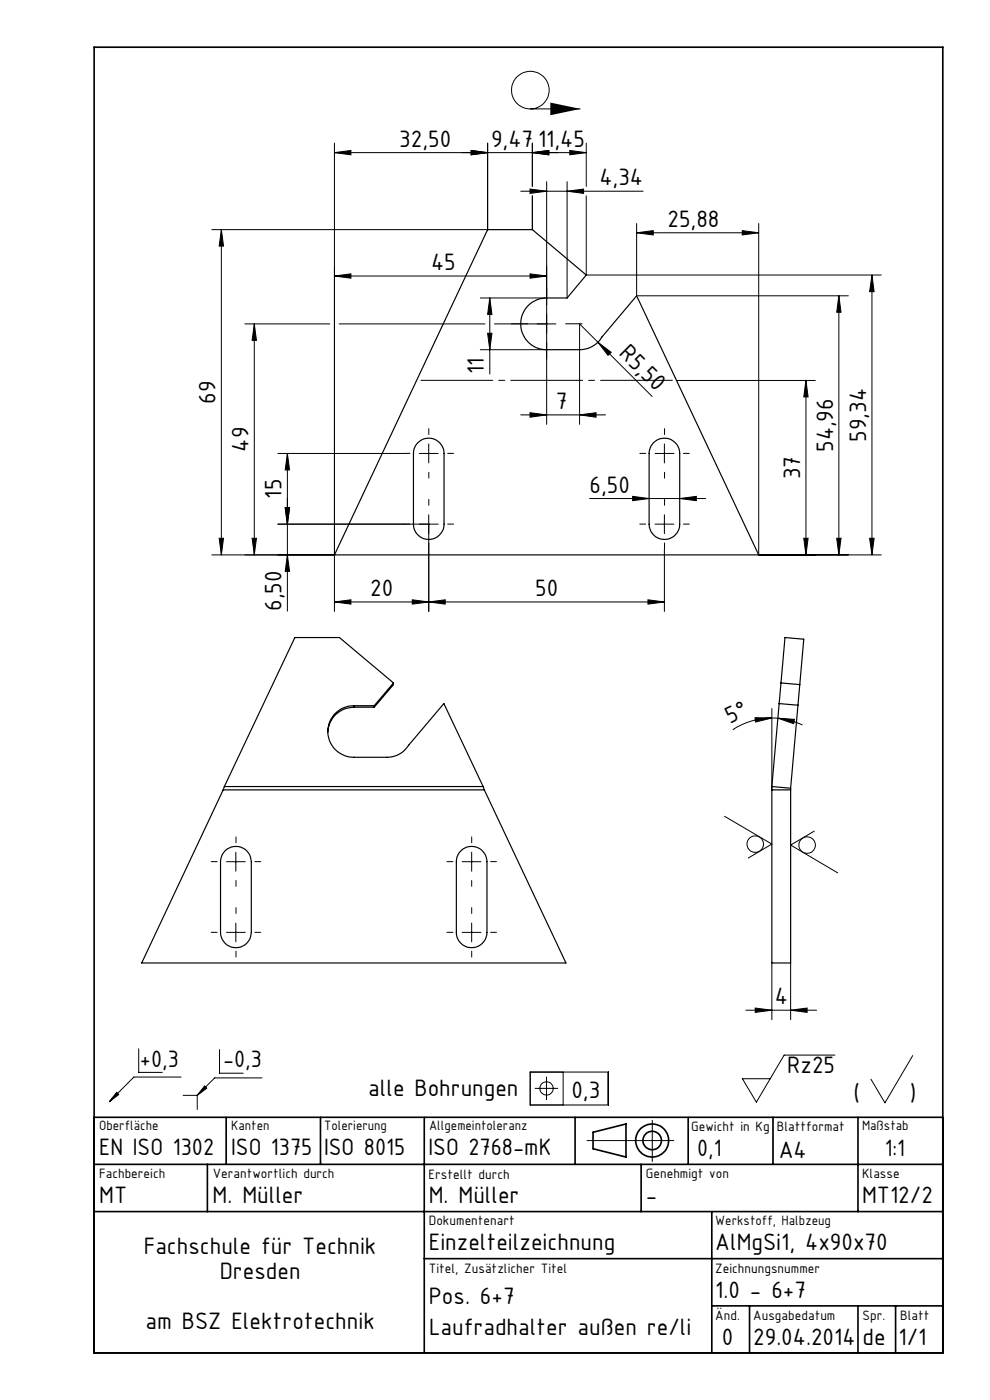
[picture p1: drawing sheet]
<svg xmlns="http://www.w3.org/2000/svg" width="210mm" height="297mm" viewBox="0 0 210 297" stroke-linecap="round" stroke-linejoin="round" font-family="sans-serif">
<g fill="none" stroke="#000" stroke-width=".21">
<path d="M70.9 32.4l3.5-.5v.9zM70.9 30.4v99.3M70.9 32.4h53.5M99.9 31.9l3.5 .5-3.5 .4zM103.4 30.4v18.3h-58.5M112.5 23.1h10.6M112.9 32.4l3.5-.5v.9zM112.9 30.4v9.1M116 38.6v51.4M120.3 38.6v24.6M120.9 31.9l3.5 .5-3.5 .4zM124.4 30.4v9.1"/>
<path d="M47 48.7v69M47 48.7l.4 3.5h-.9zM70.9 58.6l3.5-.5v.9zM70.9 58.6h45.1M110.5 40.6h25.9M112.4 58.1l3.6 .5-3.6 .4zM112.4 40.1l3.6 .5-3.6 .4zM112.9 41.6v7.1M120.3 40.6l3.5-.5v.9zM124.4 41.6v16.7h62.5M135 49.4l3.6-.5v.9zM135 47.4v15.4h45"/>
<path d="M135 49.4h25.9M157.4 48.9l3.5 .5-3.5 .4zM160.9 47.4v70.3h26M185 58.3v59.4M185 58.3l.4 3.6h-.9zM51.9 68.7h18.1M53.9 68.7l.5 3.5h-.9zM53.9 68.7v49M71.9 68.7h31M101.9 74.2h14.1M101.9 63.2h14.1M103.4 70.7h1l-.5 3.5z"/>
<path d="M103.9 63.2l.5 3.5h-1zM103.9 63.2v16.1M117.9 68.7h-13M126.8 72.6l2.8 2.2-.6 .6zM177.9 62.8v54.9M177.9 62.8l.5 3.4h-.9zM58.9 96.2h26.8M61 96.2l.4 3.5h-.9zM61 96.2v33.4M88.9 96.2h4.1M90.9 94.2v4M110.5 88h17.9"/>
<path d="M112.4 87.6l3.6 .4-3.6 .5zM122.9 88l3.5-.4v.9zM138.3 84.1l-15.4-15.4v21.3M139 96.2h3.9M140.9 94.2v4M143.5 80.7h29.4M171 80.7l.4 3.5h-.9zM171 80.7v37M44.9 117.7h26M46.5 114.2h.9l-.4 3.5zM53.5 114.2h.9l-.5 3.5zM58.9 111.2h34.1"/>
<path d="M60.5 107.7h.9l-.4 3.5zM61 117.7l.4 3.5h-.9zM90.9 109.2v20.5M125.1 105.8h24.6M134.2 105.3l3.5 .5-3.5 .4zM139 111.2h3.9M140.9 109.2v4M140.9 116.4v13.3M144.2 105.8l3.5-.5v.9zM170.5 114.2h.9l-.4 3.5zM177.5 114.2h.9l-.5 3.5zM184.5 114.2h.9l-.4 3.5z"/>
<path d="M70.9 127.7l3.5-.5v1zM70.9 127.7h70M87.5 127.2l3.4 .5-3.4 .5zM90.9 127.7l3.5-.5v1zM137.4 127.2l3.5 .5-3.5 .5zM160.2 152.3h3.5l-3.4 .9zM163.7 150.3v17.3M163.7 152.3l1.3 .1M163.7 152.3a14.8 14.8 0 0 0-8.3 2.5M165 152.4l3.5 .2-.2 .9zM165 152.4a15.7 15.7 0 0 1 5.2 1.4M153.7 173.2l10 5.9-5 2.9"/>
<path d="M172.7 176.3l-5 3 10 5.9M48 182.8h4M48 197.8h4M50 180.8v4M50 195.8v4M98 182.8h4M98 197.8h4M100 180.8v4M100 195.8v4M158.2 214.3h15M160.2 213.9l3.5 .4-3.5 .5zM163.7 204.3v12"/>
<path d="M167.7 214.3l3.5-.4v.9zM167.7 204.3v12M24.7 231.7l.5 .5-2 1.5zM29.4 222.5v5h5M38.4 228.5h-10l-5.2 5.2M38.8 232.4h3M41.8 232.4v3M43.4 230.4l.5 .5-2.1 1.5zM46.6 222.7v5h5M55.6 228.7h-10.1l-3.7 3.7M112.5 227.4h16.5v7h-16.5zM113.5 230.9h4.9"/>
<path d="M115.9 228.4v5M119.5 227.4v7M138.4 237.7v8.7M177.1 223.8h-10.8l-5.9 10-2.9-5h5.9M193.6 223.9l-5.9 10.1-3-5.1M124.5 242h18.4"/>
<circle cx="112.5" cy="19.1" r="4"/>
<circle cx="160.2" cy="179.1" r="1.74"/>
<circle cx="171.2" cy="179.3" r="1.76"/>
<circle cx="115.9" cy="230.9" r="1.4"/>
</g>
<path d="M24.7 231.7l.5 .5-2 1.5zM43.4 230.4l.5 .5-2.1 1.5z" fill="#000"/>
<g fill="#000">
<path d="M116.7 21.8l6.4 1.3-6.4 1.3zM126.8 72.6l2.8 2.2-.6 .6z"/>
<path d="M112.4 40.1l3.6 .5-3.6 .4zM120.3 40.6l3.5-.5v.9zM112.4 87.6l3.6 .4-3.6 .5zM122.9 88l3.5-.4v.9zM70.9 32.4l3.5-.5v.9zM99.9 31.9l3.5 .5-3.5 .4zM112.9 32.4l3.5-.5v.9zM120.9 31.9l3.5 .5-3.5 .4zM134.2 105.3l3.5 .5-3.5 .4zM144.2 105.8l3.5-.5v.9zM90.9 127.7l3.5-.5v1zM137.4 127.2l3.5 .5-3.5 .5zM160.2 213.9l3.5 .4-3.5 .5zM167.7 214.3l3.5-.4v.9z"/>
<path d="M53.5 114.2h.9l-.5 3.5zM53.9 68.7l.5 3.5h-.9zM103.4 70.7h1l-.5 3.5zM103.9 63.2l.5 3.5h-1zM60.5 107.7h.9l-.4 3.5zM61 96.2l.4 3.5h-.9z"/>
<path d="M60.5 107.7h.9l-.4 3.5zM61 117.7l.4 3.5h-.9zM171 80.7l.4 3.5h-.9zM170.5 114.2h.9l-.4 3.5zM177.9 62.8l.5 3.4h-.9zM177.5 114.2h.9l-.5 3.5zM185 58.3l.4 3.6h-.9zM184.5 114.2h.9l-.4 3.5zM47 48.7l.4 3.5h-.9zM46.5 114.2h.9l-.4 3.5z"/>
<path d="M87.5 127.2l3.4 .5-3.4 .5zM70.9 127.7l3.5-.5v1zM112.4 58.1l3.6 .5-3.6 .4zM70.9 58.6l3.5-.5v.9zM112.9 32.4l3.5-.5v.9zM99.9 31.9l3.5 .5-3.5 .4zM157.4 48.9l3.5 .5-3.5 .4zM135 49.4l3.6-.5v.9z"/>
<path d="M165 152.4l3.5 .2-.2 .9zM160.2 152.3h3.5l-3.4 .9z"/>
</g>
<g fill="none" stroke="#000" stroke-width=".35">
<path d="M20 10h180v277h-180zM20 237h180M48 237v10M68 237v10M90 237v50M122 237v10M146 237v10M164 237v10M182 237v20M20 257h180M20 247h180M44 247v10"/>
<path d="M125.8 240.2l7-1.8v7.1l-7-1.8zM136 247v10M151 257v30M90 267h110M151 277h49M159 277v10M182 277v10M190 277v10"/>
<circle cx="138.3" cy="242" r="3.5"/>
<circle cx="138.4" cy="241.9" r="1.96"/>
</g>
<g fill="none" stroke="#000" stroke-width=".21" stroke-dasharray="15.2 1.3 1.3 1.3">
<path d="M112 68.7h-3.5M116 64.7v-3.5M116 72.7v3.5M120 68.7h3.5M87 96.2h-1.3M91 92.2v-1.3M95 96.2h1.2M137 96.2h-1.3M141 92.2v-1.3M145 96.2h1.2M87 111.2h-1.3M91 100.2v1.2"/>
<path d="M91 107.2v-1.3M91 115.2v1.2M95 111.2h1.2M137 111.2h-1.3M141 100.2v1.2M141 107.2v-1.3M141 115.2v1.2M145 111.2h1.2M50.1 178.8v-1.3M100.1 178.8v-1.3M46.1 182.8h-1.3M46.1 197.8h-1.3"/>
<path d="M50.1 186.8v1.2M50.1 193.8v-1.3M54.1 182.8h1.2M54.1 197.8h1.2M96.1 197.8h-1.3M96.1 182.8h-1.3M100.1 193.8v-1.3M100.1 186.8v1.2M104.1 197.8h1.2M104.1 182.8h1.2M50.1 201.8v1.2M100.1 201.8v1.2"/>
</g>
<path d="M143.5 80.7h-55.1" fill="none" stroke="#000" stroke-width=".21" stroke-dasharray="15.2 1.3 1.3 1.3" stroke-dashoffset="-.9"/>
<g fill="none" stroke="#000" stroke-width=".25">
<path d="M103.4 48.7h9.5l11.5 9.6-4.1 4.9h-4.3a5.5 5.5 0 0 0-5.5 5.5 5.5 5.5 0 0 0 5.5 5.5h6.9a5.4 5.4 0 0 0 4.8-2.7l7.3-8.7 25.9 54.9h-90zM88.7 93.9a3.2 3.2 0 0 1 3.5-.7 3.2 3.2 0 0 1 2 3v15a3.2 3.2 0 0 1-3.3 3.2 3.2 3.2 0 0 1-3.2-3.2v-15a3.1 3.1 0 0 1 1-2.3zM138.6 93.9a3.2 3.2 0 0 1 3.6-.7 3.2 3.2 0 0 1 2 3v15a3.2 3.2 0 0 1-3.3 3.2 3.2 3.2 0 0 1-3.2-3.2v-15.5a3.2 3.2 0 0 1 .9-1.8zM75 149.7a5.5 5.5 0 0 0-5.5 5.5 5.5 5.5 0 0 0 5.5 5.5h7.1a5.4 5.4 0 0 0 4.7-2.7l7.4-8.7 8.3 17.6M75 150a5.5 5.5 0 0 0-5.5 5.4M75 149.7h4.4M75 149.7v.3M75 150h4.4M79.4 149.7v.3M83.5 144.9l-11.5-9.6h-9.5l-14.9 31.6M83.5 144.9l-4.1 4.8M83.5 144.9v.3l-4.1 4.8"/>
<path d="M165.3 149.3l4 .3M165.7 144.9l4 .3M169.3 149.6l-1.6 17.6M169.3 149.6l1.2-14-4-.3-2.8 31.6M47.3 167.6l-17.2 36.7h90l-17.4-36.7M47.3 167.6h55.4M47.6 166.9l-.3 .7M47.6 166.9h54.9M102.5 166.9l.2 .7M163.7 167.6h4M163.7 166.9v37.4h4v-37.1M163.7 166.9l4 .3"/>
<path d="M47.7 180.5a3.3 3.3 0 0 1 3.6-.7 3.3 3.3 0 0 1 2 3v15a3.3 3.3 0 0 1-3.3 3.2 3.3 3.3 0 0 1-3.2-3.2v-15.5a3.2 3.2 0 0 1 .9-1.8zM97.8 180.5a3.2 3.2 0 0 1 3.5-.7 3.2 3.2 0 0 1 2 3v15a3.2 3.2 0 0 1-3.3 3.2 3.2 3.2 0 0 1-3.2-3.2v-15a3.1 3.1 0 0 1 1-2.3z"/>
</g>
<g font-size="5.4">
<text x="84.7" y="31.1">32,50</text>
<text x="104.2" y="31.1">9,47</text>
<text x="114.1" y="31.1">11,45</text>
<text x="127.2" y="39.3">4,34</text>
<text x="141.6" y="48.1">25,88</text>
<text x="91.4" y="57.3">45</text>
<text x="131.1" y="75.2" transform="rotate(45 131.1 75.2)">R5,50</text>
<text x="102.6" y="79.3" transform="rotate(-90 102.6 79.3)">11</text>
<text x="45.7" y="85.6" transform="rotate(-90 45.7 85.6)">69</text>
<text x="117.9" y="86.8">7</text>
<text x="52.7" y="95.8" transform="rotate(-90 52.7 95.8)">49</text>
<text x="176.7" y="95.9" transform="rotate(-90 176.7 95.9)">54,96</text>
<text x="183.7" y="93.7" transform="rotate(-90 183.7 93.7)">59,34</text>
<text x="169.7" y="101.6" transform="rotate(-90 169.7 101.6)">37</text>
<text x="59.7" y="105.8" transform="rotate(-90 59.7 105.8)">15</text>
<text x="125.1" y="104.5">6,50</text>
<text x="59.7" y="129.6" transform="rotate(-90 59.7 129.6)">6,50</text>
<text x="78.5" y="126.4">20</text>
<text x="113.5" y="126.4">50</text>
<text x="154.8" y="153.5" transform="rotate(-25 154.8 153.5)">5°</text>
<text x="164.3" y="213">4</text>
<text x="29.7" y="226.3">+0,3</text>
<text x="47.3" y="226.5">-0,3</text>
<text x="167" y="227.6">Rz25</text>
<text x="78.1" y="232.6">alle Bohrungen</text>
<text x="121.2" y="233">0,3</text>
<text x="181.1" y="233.6">(</text>
<text x="193" y="233.6">)</text>
<text x="21" y="245">EN ISO 1302</text>
<text x="49" y="245">ISO 1375</text>
<text x="68.7" y="245">ISO 8015</text>
<text x="90.9" y="245">ISO 2768-mK</text>
<text x="147.9" y="245.2">0,1</text>
<text x="165.2" y="245.6">A4</text>
<text x="187.7" y="245.2">1:1</text>
<text x="21" y="255.3">MT</text>
<text x="45.1" y="255.3">M. Müller</text>
<text x="91" y="255.3">M. Müller</text>
<text x="137" y="255.3">-</text>
<text x="182.9" y="255.3">MT12/2</text>
<text x="30.5" y="266.1">Fachschule für Technik</text>
<text x="91" y="265.2">Einzelteilzeichnung</text>
<text x="151.7" y="265.3">AlMgSi1, 4x90x70</text>
<text x="46.6" y="271.4">Dresden</text>
<text x="151.7" y="275.4">1.0 - 6+7</text>
<text x="30.9" y="281.9">am BSZ Elektrotechnik</text>
<text x="91" y="276.6">Pos. 6+7</text>
<text x="91" y="283.2">Laufradhalter außen re/li</text>
<text x="153.1" y="285.3">0</text>
<text x="159.8" y="285.3">29.04.2014</text>
<text x="183" y="285.3">de</text>
<text x="190.6" y="285.4">1/1</text>
</g>
<g font-size="3.1">
<text x="21" y="239.7">Oberfläche</text>
<text x="49" y="239.7">Kanten</text>
<text x="68.8" y="239.7">Tolerierung</text>
<text x="91" y="239.7">Allgemeintoleranz</text>
<text x="146.6" y="239.9">Gewicht in Kg</text>
<text x="164.8" y="239.9">Blattformat</text>
<text x="182.9" y="239.7">Maßstab</text>
<text x="21" y="249.9">Fachbereich</text>
<text x="45.1" y="249.9">Verantwortlich durch</text>
<text x="90.9" y="250">Erstellt durch</text>
<text x="137" y="249.9">Genehmigt von</text>
<text x="182.9" y="249.9">Klasse</text>
<text x="91" y="259.8">Dokumentenart</text>
<text x="151.7" y="259.9">Werkstoff, Halbzeug</text>
<text x="151.7" y="270">Zeichnungsnummer</text>
<text x="91" y="270.1">Titel, Zusätzlicher Titel</text>
<text x="151.7" y="280">Änd.</text>
<text x="159.8" y="280">Ausgabedatum</text>
<text x="183" y="280">Spr.</text>
<text x="191" y="280">Blatt</text>
</g>
</svg>
